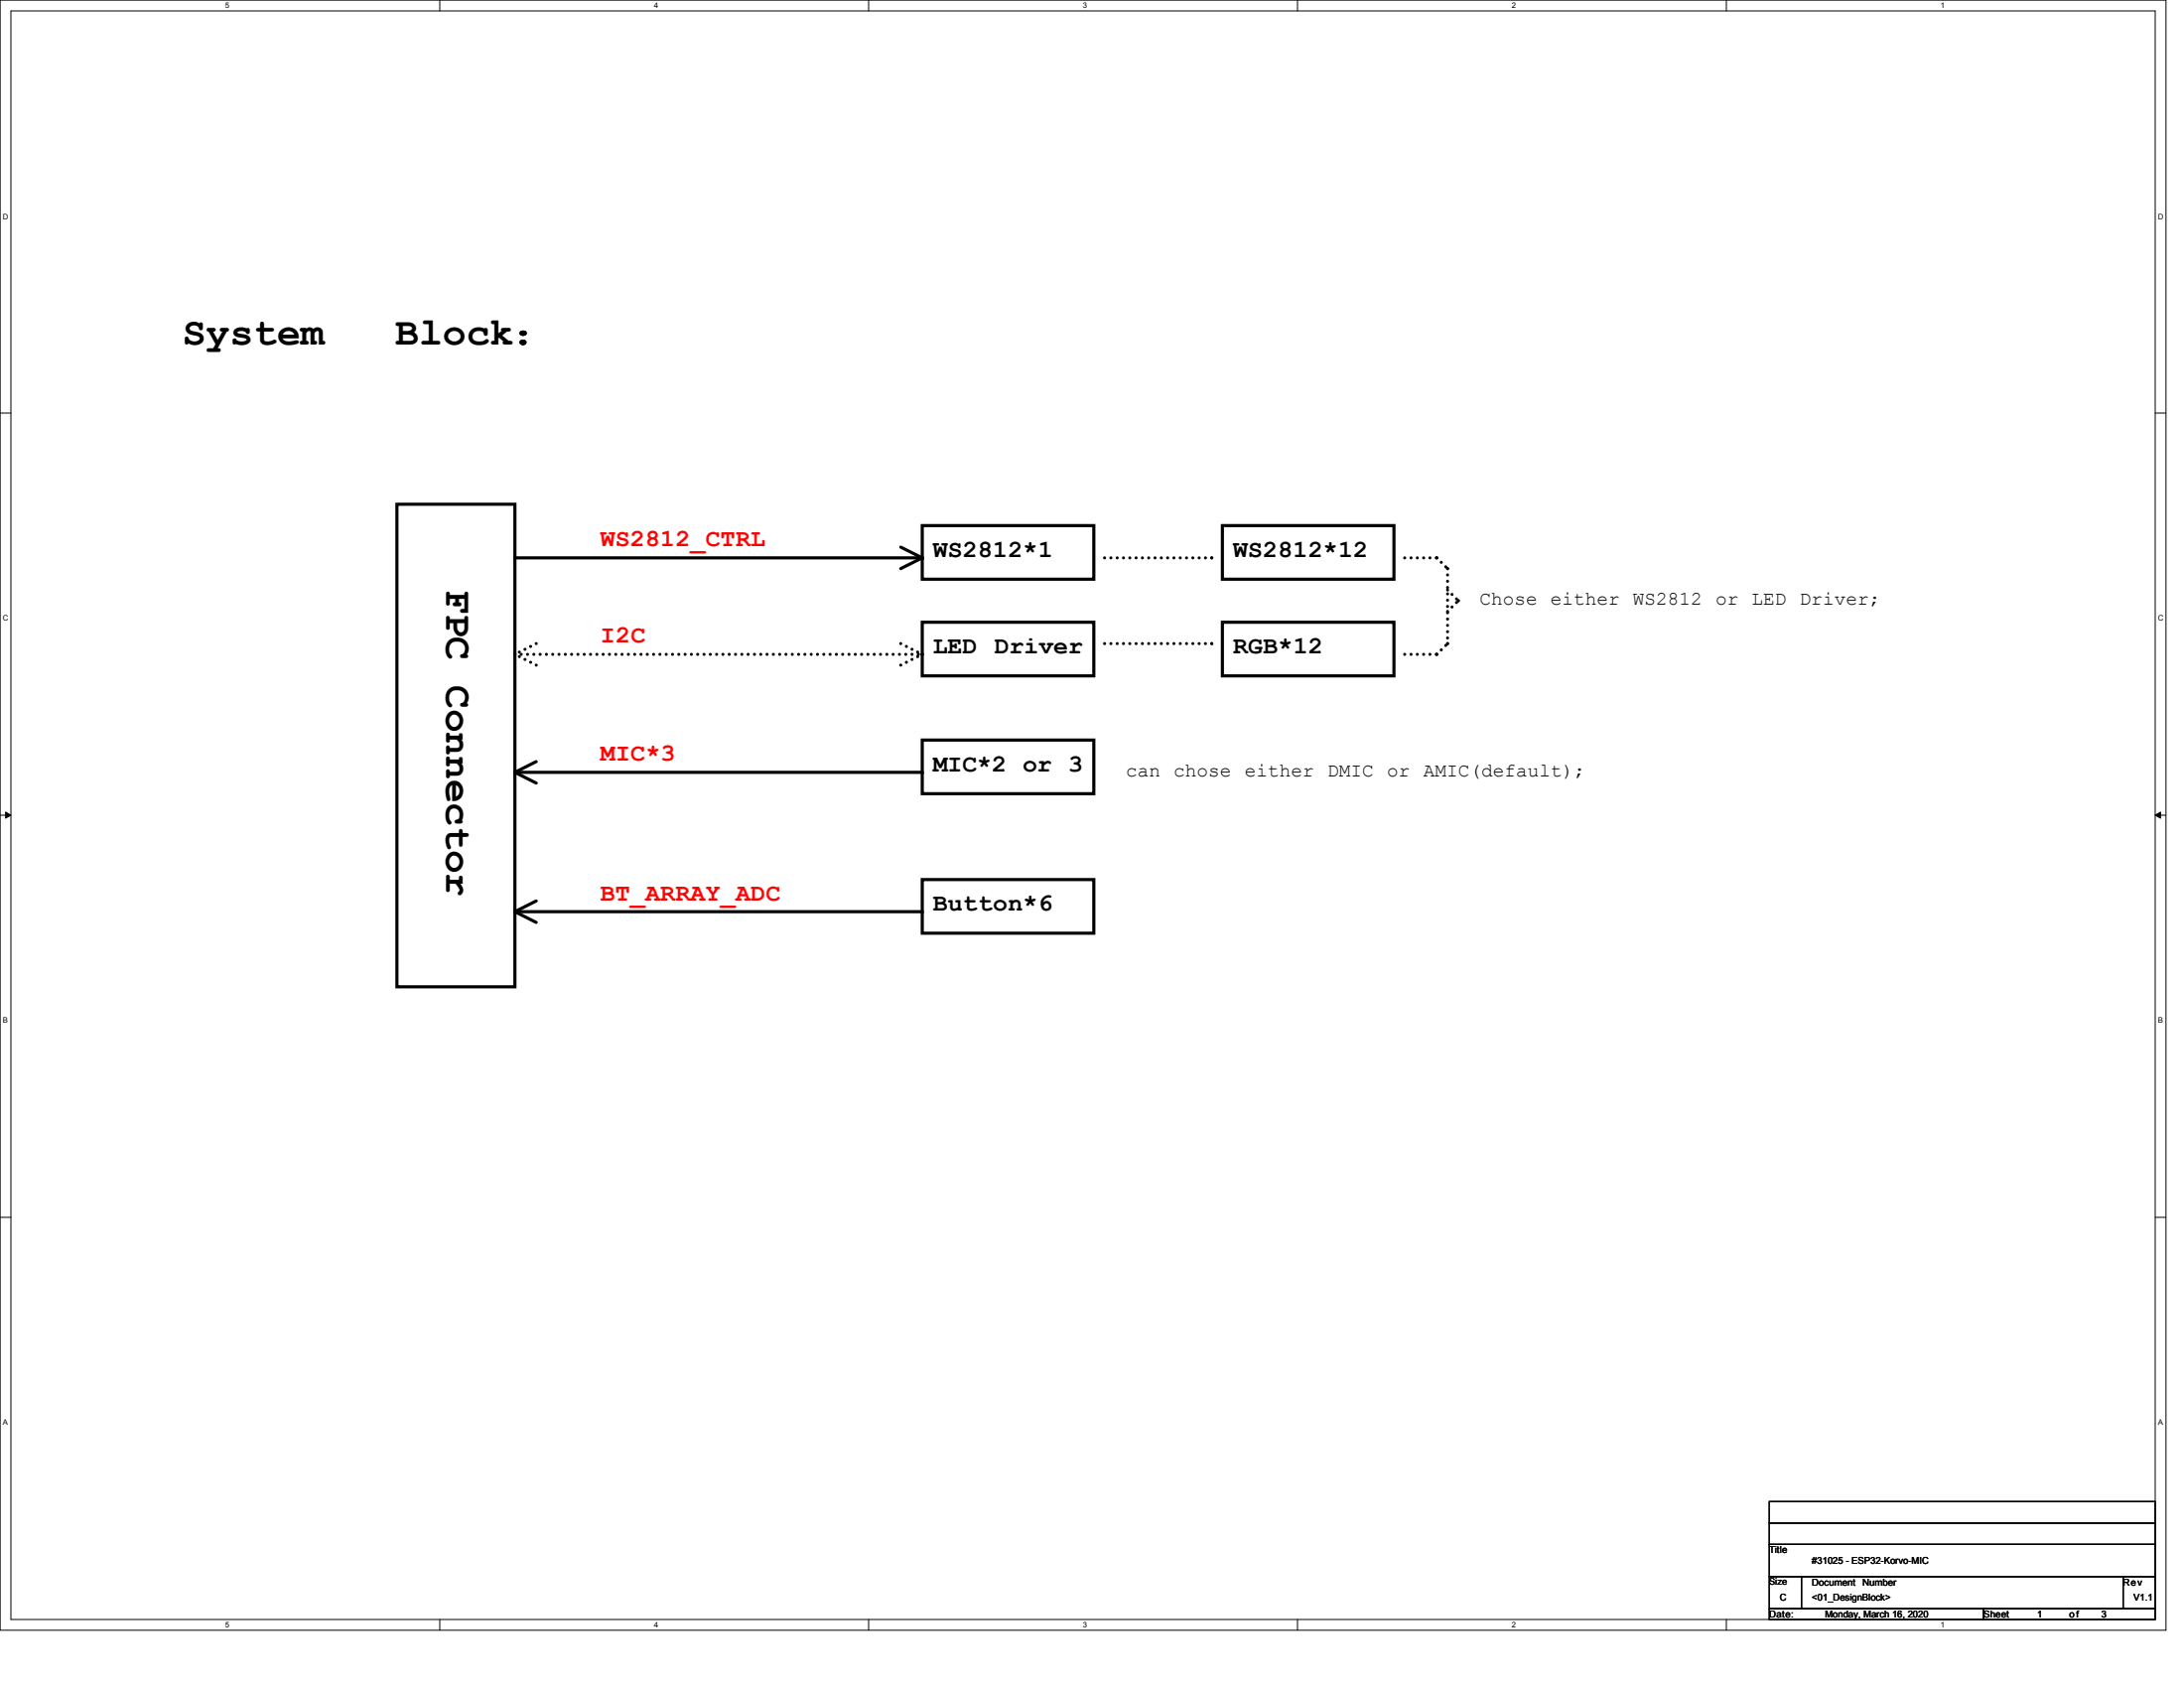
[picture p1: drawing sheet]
<svg xmlns="http://www.w3.org/2000/svg" width="559mm" height="432mm" viewBox="0 0 559 432" stroke-linecap="round" stroke-linejoin="round" font-family="sans-serif">
<path d="M0 0h554.2v417h-554.2zM2.8 2.8h548.6v411.5h-548.6z" fill="none" stroke="#000" stroke-width=".25"/>
<g fill="#fff">
<path d="M57.7 .3h1.1v2.2h-1.1z"/>
<path d="M57.7 414.6h1.1v2.2h-1.1z"/>
</g>
<path d="M112.5 0v2.8M112.5 414.3v2.7" fill="none" stroke="#000" stroke-width=".25"/>
<g fill="#fff">
<path d="M167.4 .3h1.1v2.2h-1.1z"/>
<path d="M167.4 414.6h1.1v2.2h-1.1z"/>
</g>
<path d="M222.2 0v2.8M222.2 414.3v2.7" fill="none" stroke="#000" stroke-width=".25"/>
<g fill="#fff">
<path d="M277.1 .3h1.1v2.2h-1.1z"/>
<path d="M277.1 414.6h1.1v2.2h-1.1z"/>
</g>
<path d="M332 0v2.8M332 414.3v2.7" fill="none" stroke="#000" stroke-width=".25"/>
<g fill="#fff">
<path d="M386.8 .3h1.1v2.2h-1.1z"/>
<path d="M386.8 414.6h1.1v2.2h-1.1z"/>
</g>
<path d="M441.7 0v2.8M441.7 414.3v2.7" fill="none" stroke="#000" stroke-width=".25"/>
<g fill="#fff">
<path d="M496.6 .3h1.1v2.2h-1.1z"/>
<path d="M496.6 414.6h1.1v2.2h-1.1z"/>
<path d="M.8 54.2h1.4v2.2h-1.4z"/>
<path d="M552.2 54.2h1.4v2.2h-1.4z"/>
<path d="M.8 157.1h1.4v2.2h-1.4z"/>
<path d="M552.2 157.1h1.4v2.2h-1.4z"/>
</g>
<path d="M0 105.7h2.8M551.4 105.7h2.8" fill="none" stroke="#000" stroke-width=".25"/>
<g fill="#fff">
<path d="M.8 260h1.3v2.2h-1.3z"/>
<path d="M552.2 260h1.3v2.2h-1.3z"/>
</g>
<path d="M0 208.5h2.8M1.4 207.7l1.4 .8-1.4 .8zM551.4 208.5l1.4-.8v1.6zM551.4 208.5h2.8" fill="none" stroke="#000" stroke-width=".25"/>
<path d="M1.4 207.7l1.4 .8-1.4 .8zM551.4 208.5l1.4-.8v1.6z" fill="#000"/>
<g fill="#fff">
<path d="M.8 362.8h1.3v2.2h-1.3z"/>
<path d="M552.2 362.8h1.3v2.2h-1.3z"/>
</g>
<path d="M0 311.4h2.8M551.4 311.4h2.8M452.7 389.6h98.7v5.5h-98.7zM452.7 395.1h98.7v8.2h-98.7zM452.7 384.1h98.7v5.5h-98.7zM452.7 403.3h8.2v8.2h-8.2zM452.7 411.5h54.8v2.8h-54.8zM460.9 403.3h82.3v8.2h-82.3zM507.5 411.5h43.9v2.8h-43.9zM543.2 403.3h8.2v8.2h-8.2z" fill="none" stroke="#000" stroke-width=".25"/>
<g fill="none" stroke="#000" stroke-width=".8">
<path d="M101.6 129h30.1v123.4h-30.1zM230.5 140l5.5 2.7M236 134.5h43.9v13.7h-43.9zM312.8 134.5h43.9v13.7h-43.9zM131.7 142.7h104.3M236 159.2h43.9v13.7h-43.9zM236 142.7l-5.5 2.8M312.8 159.2h43.9v13.7h-43.9zM131.7 197.6h104.3M131.7 197.6l5.5 2.7M137.2 194.8l-5.5 2.8M236 189.3h43.9v13.7h-43.9z"/>
<path d="M131.7 233.2h104.3M131.7 233.2l5.5 2.8M137.2 230.5l-5.5 2.7M236 225h43.9v13.7h-43.9z"/>
</g>
<g fill="#000">
<circle cx="236" cy="142.7" r=".4"/>
<circle cx="131.7" cy="197.6" r=".4"/>
<circle cx="236" cy="197.6" r=".4"/>
<circle cx="131.7" cy="233.2" r=".4"/>
<circle cx="236" cy="233.2" r=".4"/>
</g>
<g fill="none" stroke="#000" stroke-width=".8" stroke-dasharray="0 1.6">
<path d="M282.6 142.7h27.4M359.4 142.7h8.2M367.6 142.7l2.8 2.8M370.4 145.5v19.1M370.4 150.9l2.7 2.8M370.4 156.4l2.7-2.7M131.7 167.4h104.3M137.2 170.1l-5.5-2.7M137.2 164.6l-5.5 2.8M230.5 164.6l5.5 2.8M230.5 170.1l5.5-2.7M282.6 164.6h27.4"/>
<path d="M359.4 167.4h8.2M367.6 167.4l2.8-2.8"/>
</g>
<g fill="#000" stroke-dasharray="0 1.6">
<circle cx="310" cy="142.7" r=".4"/>
<circle cx="367.6" cy="142.7" r=".4"/>
<circle cx="370.4" cy="145.5" r=".4"/>
<circle cx="373.1" cy="153.7" r=".4"/>
<circle cx="131.7" cy="167.4" r=".4"/>
<circle cx="236" cy="167.4" r=".4"/>
<circle cx="310" cy="164.6" r=".4"/>
<circle cx="367.6" cy="167.4" r=".4"/>
<circle cx="370.4" cy="164.6" r=".4"/>
</g>
<g font-size="10.1">
<text x="46.7" y="88.1">System</text>
<text x="101.2" y="88.1">Block：</text>
</g>
<text font-size="10" x="114.2" y="150.9" transform="rotate(90 114.2 150.9)">FPC Connector</text>
<g font-size="6.3" fill="#f00">
<text x="153.7" y="139.7">WS2812_CTRL</text>
<text x="153.7" y="164.5">I2C</text>
<text x="153.7" y="194.6">MIC*3</text>
<text x="153.7" y="230.3">BT_ARRAY_ADC</text>
</g>
<g font-size="6.3">
<text x="238.7" y="142.5">WS2812*1</text>
<text x="315.5" y="142.5">WS2812*12</text>
<text x="238.7" y="167.2">LED</text>
<text x="254.5" y="167.2">Driver</text>
<text x="315.5" y="167.2">RGB*12</text>
<text x="238.7" y="197.4">MIC*2 or 3</text>
<text x="238.7" y="233">Button*6</text>
</g>
<g font-size="4.9">
<text x="378.6" y="154.8">Chose either WS2812 or LED Driver;</text>
<text x="288.1" y="198.7">can chose either DMIC or AMIC(default);</text>
</g>
<g font-size="2.5">
<text x="452.7" y="397.3">Title</text>
<text x="463.6" y="400">#31025 - ESP32-Korvo-MIC</text>
<text x="463.6" y="405.6">Document</text>
<text x="476.5" y="405.6">Number</text>
<text x="543.2" y="405.6">Rev</text>
<text x="452.7" y="413.8">Date:</text>
<text x="455.4" y="409.4">C</text>
<text x="463.6" y="409.4">&lt;01_DesignBlock&gt;</text>
<text x="466.9" y="413.8">Monday, March 16, 2020</text>
<text x="507.5" y="413.8">Sheet</text>
<text x="521.3" y="413.8">1</text>
<text x="529.5" y="413.8">of</text>
<text x="537.7" y="413.8">3</text>
<text x="545.9" y="409.4">V1.1</text>
</g>
<text font-size="2.4" x="452.7" y="405.5">Size</text>
<g font-size="2">
<text x="57.7" y="2.1">5</text>
<text x="167.4" y="2.1">4</text>
<text x="277.1" y="2.1">3</text>
<text x="386.8" y="2.1">2</text>
<text x="496.6" y="2.1">1</text>
<text x=".8" y="56">D</text>
<text x="552.2" y="56">D</text>
<text x=".8" y="158.9">C</text>
<text x="552.2" y="158.9">C</text>
<text x=".8" y="261.7">B</text>
<text x="552.2" y="261.7">B</text>
<text x=".8" y="364.6">A</text>
<text x="552.2" y="364.6">A</text>
<text x="57.7" y="416.3">5</text>
<text x="167.4" y="416.3">4</text>
<text x="277.1" y="416.3">3</text>
<text x="386.8" y="416.3">2</text>
<text x="496.6" y="416.3">1</text>
</g>
</svg>
